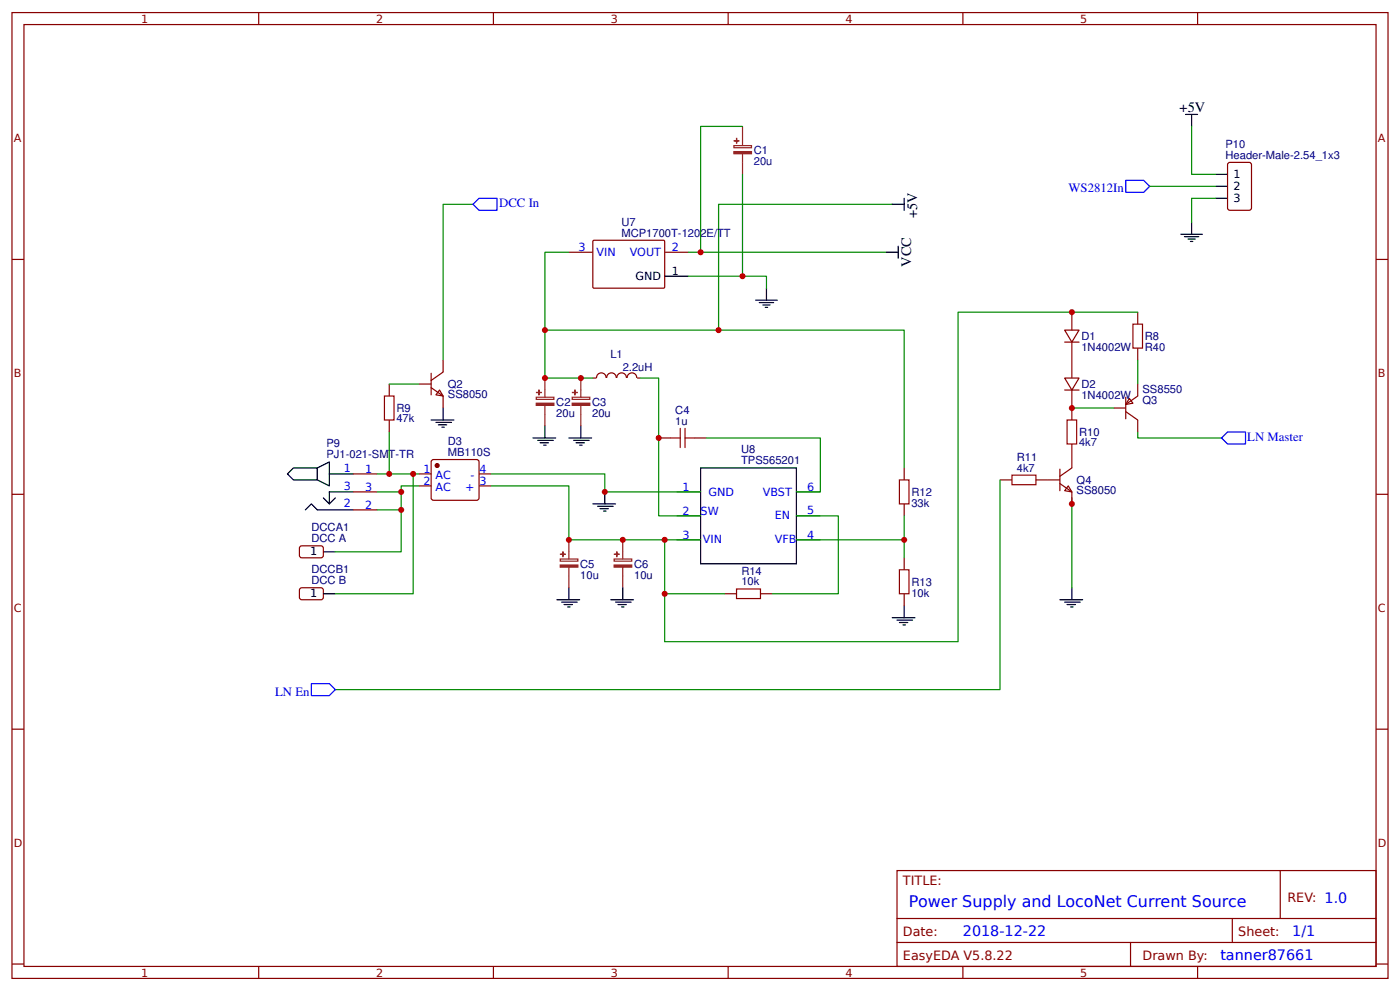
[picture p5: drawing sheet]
<svg xmlns="http://www.w3.org/2000/svg" width="309mm" height="219mm" viewBox="0 0 309 219" stroke-linecap="round" stroke-linejoin="round" font-family="sans-serif">
<g fill="none" stroke="#800" stroke-width=".26">
<path d="M2.6 2.8h304.1v213.2h-304.1zM5.3 5.4h298.7v208h-298.7zM57.1 2.8v2.6M109 2.8v2.6M160.9 2.8v2.6M212.7 2.8v2.6M264.6 2.8v2.6M271.3 36.1l.4-.2h4.3l.4 .2 .1 9.8-.3 .5h-4.5l-.4-.2zM2.6 57.3h2.7M125.7 55.7h5.3M131.1 53.1h15.6l.1 .2v10.2l-.2 .1h-15.5l-.1-.2v-10.1zM146.8 55.7h5.3"/>
<path d="M304 57.3h2.7M97.9 79.5v2.7l-2.7 1.8M235.2 72.9h3.2l-1.6 2.6zM235.2 75.5h3.2M236.8 68.9v4M236.8 75.5v8M251.4 68.9v2.7M251.4 76.9v2.6M86 84.8v2.6M86 92.7v2.7M92.6 84.8h2.6M95.2 85.6l2.7 1.8v2.7"/>
<path d="M95.2 82.4v4.8M97.1 86.1l.8 1.3-1.6-.2zM133.9 83.5a1.06 1.06 0 0 0-1.1-1.2 1.06 1.06 0 0 0-1 1.2h-.8M134 83.5a1.06 1.06 0 0 1 1.1-1.2 1.06 1.06 0 0 1 1 1.2M136.3 83.5a1.06 1.06 0 0 1 1-1.2 1.06 1.06 0 0 1 1.1 1.2M138.6 83.5a1.06 1.06 0 0 1 1-1.2 1.06 1.06 0 0 1 1.1 1.2M140.8 83.5h.8M145.5 96.7h2.7M153.5 96.7h2.6M235.2 83.5h3.2l-1.6 2.6zM235.2 86.1h3.2M236.8 86.1v6.6"/>
<path d="M236.8 98v5.3l-2.6 1.9M246.1 90.1h2.6M248.7 90.9l2.7 1.8v2.7M248.7 87.7v4.8M249.5 88l.8 1-1.6 .3zM251.4 84.8v2.6l-2.7 1.9M2.6 109.1h2.7M78.1 104.6h5.2M78.1 112.6h5.2M78.1 108.6h5.2M92.6 104.6h2.6M92.6 107.3h2.6"/>
<path d="M95.3 101.7l.5-.2h9.8l.2 .5v8.2l-.5 .3-9.8-.1-.3-.5zM105.8 104.6h2.7M105.8 107.3h2.7M149.5 108.6h5.3M149.5 113.9h5.3M149.5 119.2h5.3M175.9 108.6h5.3M175.9 113.9h5.3M175.9 119.2h5.3M199.8 103.3v2.7M199.8 111.3v2.6M220.9 106h2.7"/>
<path d="M228.9 106h5.3M234.2 106.8l2.6 1.8v2.7M234.2 103.6v4.7M236 107.3l.8 1.3-1.6-.3zM304 109.1h2.7M66.2 130l.5-.2 4.5 .1 .2 .4v1.9l-.5 .2h-4.5l-.3-.5zM66.4 120.6h4.8l.2 .4v1.9l-.5 .3-4.5-.1-.3-.5v-1.6zM160.1 131.1h2.6M168 131.1h2.7M199.8 123.2v2.6M199.8 131.1v2.6M2.6 161h2.7"/>
<path d="M304 161h2.7M198.2 192.2h105.8v21.2h-105.8zM282.8 192.2v10.6M2.6 212.9h2.7M57.1 213.4v2.6M109 213.4v2.6M160.9 213.4v2.6M198.2 202.8h105.8M198.2 208.1h105.8M212.7 213.4v2.6M249.8 208.1v5.3M264.6 213.4v2.6"/>
<path d="M272.3 202.8v5.3M304 212.9h2.7"/>
</g>
<circle cx="96.6" cy="102.8" r=".4" fill="#800" stroke="#800" stroke-width=".26"/>
<g fill="none" stroke="#000" stroke-width=".26">
<path d="M261.9 25.3h2.7M263.3 25.3v2.6M268.6 38.5h2.6M195.8 55.7h2.6M197.1 45.1h2.7M198.4 54.4v2.6M199.8 43.8v2.6M260.9 51.7h4.7M261.7 52.3h3.1M262.5 52.8h1.6M263 53.3h.5M263.3 49.1v2.6"/>
<path d="M268.6 43.8h2.6M268.6 41.1h2.6M146.8 61h5.3M167 66.3h4.7M167.7 66.8h3.2M168.5 67.3h1.6M169.1 67.9h.5M169.3 63.6v2.7M95.2 92.7h5.1M96.3 93.3h3.4M96.8 93.8h1.9M97.6 94.3h.6"/>
<path d="M97.9 90.1v2.6M117.7 96.7h5.1M118.8 97.2h3.4M119.3 97.8h1.9M120.1 98.3h.5M120.4 94.1v2.6M125.7 96.7h5M126.7 97.2h3.5M127.3 97.8h1.8M128.1 98.3h.5M128.3 94.1v2.6M63.5 104.6l1.3-1.3h5.3v2.7h-5.3z"/>
<path d="M67.5 112.6l1.3-1.3 1.3 1.3h8M70.1 103.3l2.7-1.3v5.3l-2.7-1.3zM72.8 104.6h5.3M74.1 109.9l-1.3 1.4M78.1 108.6h-5.3v2.7l-1.4-1.4M131 111.3h5M132 111.8h3.5M132.6 112.3h1.8M133.3 112.8h.6M133.6 108.6v2.7M154.8 103.3h21.1v21.2h-21.1zM71.4 121.8h2.7"/>
<path d="M71.4 131.1h2.7M123 132.4h5.1M124.1 133h3.4M124.6 133.5h1.9M125.4 134h.5M125.7 129.8v2.6M134.9 132.4h5.1M136 133h3.4M136.5 133.5h1.9M137.3 134h.5M137.6 129.8v2.6M197.1 136.4h5"/>
<path d="M198.2 136.9h3.4M198.7 137.5h1.9M199.5 138h.5M199.8 133.7v2.7M234.2 132.4h5M235.2 133h3.5M235.7 133.5h1.9M236.5 134h.6M236.8 129.8v2.6"/>
</g>
<g fill="none" stroke="#080" stroke-width=".26">
<path d="M164 27.9h-9.2v27.8M164 38.5v22.5M263.3 27.9v10.6h5.3M104.5 45.1h-6.6v34.4M125.7 55.7h-5.3v17.2M152.1 55.7h43.7M197.1 45.1h-38.4v27.8M254 41.1h14.6M268.6 43.8h-5.3v5.3M152.1 61h17.2v2.6M251.4 68.9h-39.7v72.8h-64.9v-10.6M251.4 79.5v5.3"/>
<path d="M86 95.4v9.2M86 84.8h6.6M131 83.5h-10.6v-10.6h79.4v30.4M141.6 83.5h3.9v30.4h9.3M156.1 96.7h25.1v11.9h-5.3M236.8 90.1h9.3M251.4 95.4v1.3h18.5M83.3 104.6h9.3M83.3 108.6h5.3M88.6 112.6v9.2h-14.5M91.3 104.6v26.5h-17.2M92.6 107.3h-4v5.3h-5.3"/>
<path d="M108.5 107.3h17.2v11.9h29.1M108.5 104.6h25.1v4h21.2M146.8 119.2v11.9h13.3M175.9 113.9h9.3v17.2h-14.5M175.9 119.2h23.9M199.8 113.9v9.3M220.9 106v46.3h-146.8M236.8 109.9v19.9"/>
</g>
<path d="M250.3 71.6h2.1v5.3h-2.1zM84.9 87.4h2.1v5.3h-2.1zM148.2 96.7h2.1M150.3 94.6v4.2M151.3 94.6v4.2M151.3 96.7h2.2M235.7 92.7h2.2v5.3h-2.2zM198.7 106h2.1v5.3h-2.1zM223.6 104.9h5.3v2.1h-5.3zM162.7 130h5.3v2.2h-5.3zM198.7 125.8h2.1v5.3h-2.1z" fill="none" stroke="#a00000" stroke-width=".26"/>
<g fill="none" stroke="#8d2323" stroke-width=".26">
<path d="M162.1 32.1h3.9v.5h-3.9zM164 27.9v4.2M164 34v4.5M118.5 87.7h3.9v.5h-3.9zM120.4 83.5v4.2M120.4 89.6v4.5M126.4 87.7h3.9v.5h-3.9zM128.3 83.5v4.2M128.3 89.6v4.5M125.7 119.2v4.2M137.6 119.2v4.2M123.8 123.4h3.9v.5h-3.9z"/>
<path d="M125.7 125.3v4.5M135.7 123.4h3.9v.5h-3.9zM137.6 125.3v4.5"/>
</g>
<g fill="#8d2323" stroke="#8d2323" stroke-width=".26">
<path d="M135.7 124.8h3.9v.4h-3.9z"/>
<path d="M135.7 122.4h1.1z"/>
<path d="M136.3 121.8v1.1z"/>
<path d="M123.8 124.8h3.9v.4h-3.9z"/>
<path d="M123.8 122.4h1.1z"/>
<path d="M124.4 121.8v1.1z"/>
<path d="M126.4 89h3.9v.5h-3.9z"/>
<path d="M126.5 86.7h1z"/>
<path d="M127 86.1v1.1z"/>
<path d="M118.5 89h3.9v.5h-3.9z"/>
<path d="M118.5 86.7h1.1z"/>
<path d="M119.1 86.1v1.1z"/>
<path d="M162.1 33.5h3.9v.4h-3.9z"/>
<path d="M162.2 31.1h1z"/>
<path d="M162.7 30.6v1z"/>
</g>
<path d="M248.7 39.8h4l1.3 1.3-1.3 1.4h-4zM104.5 45.1l1.3-1.3h4v2.6h-4zM269.9 96.7l1.3-1.3h4v2.6h-4zM68.8 150.9h4l1.3 1.4-1.3 1.3h-4z" fill="none" stroke="#00f" stroke-width=".26"/>
<g fill="#c00">
<circle cx="146.8" cy="131.1" r=".66"/>
<circle cx="236.8" cy="68.9" r=".66"/>
<circle cx="236.8" cy="111.3" r=".66"/>
<circle cx="164" cy="61" r=".66"/>
<circle cx="88.6" cy="112.6" r=".66"/>
<circle cx="120.4" cy="83.5" r=".66"/>
<circle cx="128.3" cy="83.5" r=".66"/>
<circle cx="88.6" cy="108.6" r=".66"/>
<circle cx="125.7" cy="119.2" r=".66"/>
<circle cx="137.6" cy="119.2" r=".66"/>
<circle cx="145.5" cy="96.7" r=".66"/>
<circle cx="146.8" cy="119.2" r=".66"/>
<circle cx="86" cy="104.6" r=".66"/>
<circle cx="133.6" cy="108.6" r=".66"/>
<circle cx="158.8" cy="72.9" r=".66"/>
<circle cx="120.4" cy="72.9" r=".66"/>
<circle cx="91.3" cy="104.6" r=".66"/>
<circle cx="154.8" cy="55.7" r=".66"/>
<circle cx="236.8" cy="90.1" r=".66"/>
<circle cx="199.8" cy="119.2" r=".66"/>
</g>
<text font-size="3.5" fill="#00f" x="200.8" y="200.2">Power Supply and LocoNet Current Source</text>
<g font-size="3.2">
<text x="260.6" y="24.7">+5V</text>
<text x="202.6" y="48.2" transform="rotate(-90 202.6 48.2)">+5V</text>
<text x="201.3" y="58.9" transform="rotate(-90 201.3 58.9)">VCC</text>
</g>
<g font-size="3.2" fill="#00f">
<text x="212.7" y="206.8">2018-12-22</text>
<text x="285.5" y="206.8">1/1</text>
<text x="269.6" y="212.1">tanner87661</text>
</g>
<g font-size="2.8" fill="#00f">
<text x="110.3" y="45.8">DCC In</text>
<text x="236.1" y="42.3">WS2812In</text>
<text x="275.6" y="97.4">LN Master</text>
<text x="60.8" y="153.6">LN En</text>
</g>
<g font-size="2.8" fill="#800">
<text x="199.5" y="195.4">TITLE:</text>
<text x="284.4" y="199.1">REV: 1.0</text>
<text x="199.5" y="206.8">Date:</text>
<text x="273.6" y="206.8">Sheet:</text>
<text x="199.5" y="212.1">EasyEDA V5.8.22</text>
<text x="252.4" y="212.1">Drawn By:</text>
</g>
<g font-size="2.5" fill="#800">
<text x="31.2" y="5">1</text>
<text x="83.1" y="5">2</text>
<text x="134.9" y="5">3</text>
<text x="186.8" y="5">4</text>
<text x="238.7" y="5">5</text>
<text x="3" y="31.4">A</text>
<text x="304.4" y="31.4">A</text>
<text x="3" y="83.2">B</text>
<text x="304.4" y="83.2">B</text>
<text x="3" y="135.1">C</text>
<text x="304.4" y="135.1">C</text>
<text x="3" y="186.9">D</text>
<text x="304.4" y="186.9">D</text>
<text x="31.2" y="215.6">1</text>
<text x="83.1" y="215.6">2</text>
<text x="134.9" y="215.6">3</text>
<text x="186.8" y="215.6">4</text>
<text x="238.7" y="215.6">5</text>
</g>
<g font-size="2.5" fill="#000080">
<text x="166.6" y="34.1">C1</text>
<text x="270.7" y="35.1">Header-Male-2.54_1x3</text>
<text x="270.7" y="32.7">P10</text>
<text x="166.6" y="36.5">20u</text>
<text x="137.3" y="52.3">MCP1700T-1202E/TT</text>
<text x="137.3" y="49.8">U7</text>
<text x="238.9" y="77.5">1N4002W</text>
<text x="238.9" y="75.1">D1</text>
<text x="252.9" y="77.4">R40</text>
<text x="252.9" y="75">R8</text>
<text x="134.8" y="79.1">L1</text>
<text x="137.6" y="81.9">2.2uH</text>
<text x="99" y="88">SS8050</text>
<text x="99" y="85.6">Q2</text>
<text x="122.9" y="89.6">C2</text>
<text x="130.8" y="89.6">C3</text>
<text x="238.9" y="88.1">1N4002W</text>
<text x="238.9" y="85.7">D2</text>
<text x="252.4" y="86.8">SS8550</text>
<text x="252.4" y="89.2">Q3</text>
<text x="87.6" y="93.3">47k</text>
<text x="87.6" y="90.9">R9</text>
<text x="122.9" y="92.1">20u</text>
<text x="130.8" y="92.1">20u</text>
<text x="149.2" y="93.8">1u</text>
<text x="149.2" y="91.4">C4</text>
<text x="72.1" y="101.2">PJ1-021-SMT-TR</text>
<text x="72.1" y="98.8">P9</text>
<text x="98.9" y="100.7">MB110S</text>
<text x="98.9" y="98.2">D3</text>
<text x="163.7" y="100.1">U8</text>
<text x="224.6" y="101.7">R11</text>
<text x="238.4" y="98.6">4k7</text>
<text x="238.4" y="96.2">R10</text>
<text x="163.7" y="102.5">TPS565201</text>
<text x="224.6" y="104.1">4k7</text>
<text x="237.9" y="106.8">Q4</text>
<text x="201.3" y="111.9">33k</text>
<text x="201.3" y="109.5">R12</text>
<text x="237.9" y="109.1">SS8050</text>
<text x="68.8" y="119.7">DCC A</text>
<text x="68.8" y="117.3">DCCA1</text>
<text x="128.2" y="125.4">C5</text>
<text x="140.1" y="125.4">C6</text>
<text x="68.8" y="129">DCC B</text>
<text x="68.8" y="126.5">DCCB1</text>
<text x="128.2" y="127.8">10u</text>
<text x="140.1" y="127.8">10u</text>
<text x="163.8" y="129.2">10k</text>
<text x="163.8" y="126.9">R14</text>
<text x="201.3" y="131.8">10k</text>
<text x="201.3" y="129.3">R13</text>
</g>
<g font-size="2.5">
<text x="272.5" y="39.3">1</text>
<text x="272.5" y="41.9">2</text>
<text x="272.5" y="44.6">3</text>
<text x="140.4" y="61.8">GND</text>
<text x="148.4" y="60.7">1</text>
<text x="68.5" y="122.6">1</text>
<text x="68.5" y="131.9">1</text>
</g>
<g font-size="2.5" fill="#00f">
<text x="127.8" y="55.4">3</text>
<text x="131.8" y="56.5">VIN</text>
<text x="139.1" y="56.5">VOUT</text>
<text x="148.4" y="55.4">2</text>
<text x="76" y="104.1">1</text>
<text x="80.7" y="104.4">1</text>
<text x="93.5" y="104.4">1</text>
<text x="93.5" y="107">2</text>
<text x="96.2" y="105.7">AC</text>
<text x="104" y="105.7">-</text>
<text x="106" y="107">3</text>
<text x="106" y="104.4">4</text>
<text x="76" y="112.1">2</text>
<text x="76" y="108.1">3</text>
<text x="80.7" y="112.3">2</text>
<text x="80.7" y="108.3">3</text>
<text x="96.2" y="108.3">AC</text>
<text x="102.8" y="108.3">+</text>
<text x="150.8" y="108.3">1</text>
<text x="150.8" y="113.6">2</text>
<text x="154.8" y="113.8">SW</text>
<text x="156.5" y="109.5">GND</text>
<text x="168.5" y="109.4">VBST</text>
<text x="178.3" y="113.6">5</text>
<text x="178.3" y="108.3">6</text>
<text x="150.8" y="118.9">3</text>
<text x="155.3" y="120">VIN</text>
<text x="171.2" y="120">VFB</text>
<text x="171.2" y="114.6">EN</text>
<text x="178.3" y="118.9">4</text>
</g>
</svg>
